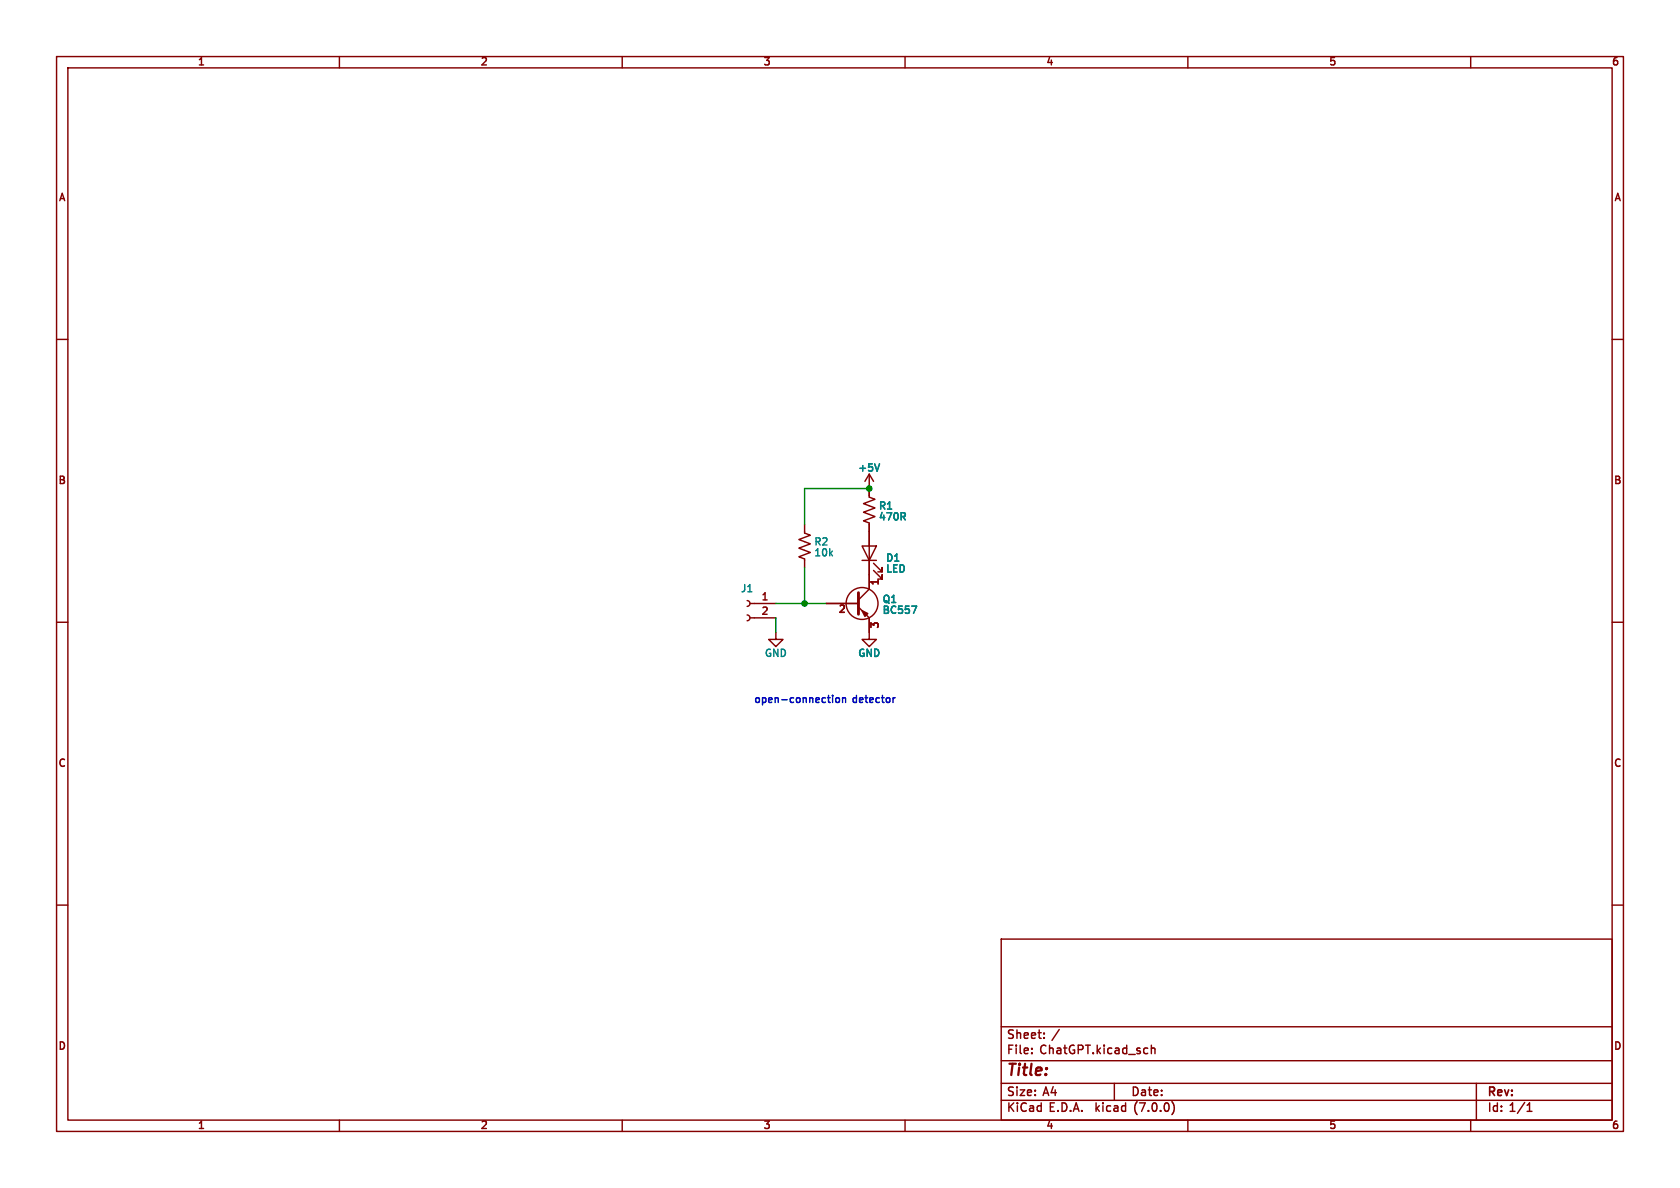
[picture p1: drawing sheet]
<svg xmlns="http://www.w3.org/2000/svg" width="297mm" height="210mm" viewBox="0 0 297 210" stroke-linecap="round" stroke-linejoin="round" font-family="sans-serif">
<g fill="none" stroke="#840000" stroke-width=".25">
<path d="M10 10h277v190h-277zM12 12h273v186h-273zM60 10v2M110 10v2M160 10v2M210 10v2M260 10v2M10 60h2M285 60h2M142.2 92.7v1.5l1.1 .4-2.1 .8 2.1 .7-2.1 .8 2.1 .8-2.1 .7 1 .4v1.5M152.4 96.5h2.5l-1.2 2.6zM152.4 99.1h2.5"/>
<path d="M153.7 83.8v4.1l1 .4-2 .7 2 .8-2 .8 2 .7-2 .8 1 .4v11.6l-1.9 1.9M153.7 83.8l-.8 1.3M153.7 83.8l.7 1.3M154.4 99.6l1.6 1.5v-.8v.8h-.8M10 110h2M132.1 108.7l.3 .2 .2 .3-.2 .4-.3 .1M132.1 106.2l.3 .1 .2 .4-.2 .4-.3 .1M132.6 109.2h4.6M132.6 106.7h4.6M137.2 111.8v1.2h1.2l-1.2 1.3-1.3-1.3h1.3M146 106.7h5.8M148.5 107.1l.2-.1 .5 .1"/>
<path d="M151.8 107.3l1.9 1.9v3.8h1.2l-1.2 1.3-1.3-1.3h1.3M154.4 100.8l1.6 1.6v-.8v.8h-.8M154.4 110.6l-.4-.5v.8M155.2 102.9h-1.2l.1 .1M285 110h2M10 160h2M285 160h2M177 166h108v32h-108zM60 198v2M110 198v2M160 198v2M177 194.5h108"/>
<path d="M177 191.5h108M177 187.5h108M177 181.5h108M182.4 186.1v.2M182.4 185.3v.2M184.6 183.4v.2M184.6 182.6v.2M193.8 195v1.5M194.3 195.5l-.5 .5M197 191.5v3M201 194.8a1.74 1.74 0 0 0 0 2.2M203.5 184.8v1.5"/>
<path d="M203.5 185.4l.3-.1h.3l.1 1M210 198v2M260 198v2M261 191.5v6.5M270 196.5h.8M270.1 195.3l.3-.3v1.5"/>
<circle cx="152.4" cy="106.7" r="2.82"/>
</g>
<path d="M155.5 82l-.4 1.3M159.6 91.3l.4 .6M159.9 90.7l.1 .2-.1 .3M161.2 107.2h.8l-.5 1.2" fill="none" stroke="#008484" stroke-width=".25"/>
<path d="M151.8 104.8v3.8" fill="none" stroke="#840000" stroke-width=".51"/>
<path d="M152.4 108l1 .5-.5 .5z" fill="#840000" stroke="#840000" stroke-width=".25"/>
<path d="M147.2 122.9v.1M147.2 123.3v.9M147.8 123.5l.2-.2 .3 .2 .1 .4-.1 .2-.3 .1-.2-.1zM149 123.5l.1-.2 .3 .1 .1 .8M149 123.3v.9M158.2 123.3l-.3 .2" fill="none" stroke="#0000c2" stroke-width=".25"/>
<path d="M153.7 86.4h-11.5v6.3M137.2 109.2v2.6M137.2 106.7h8.8M142.2 100.3v6.4" fill="none" stroke="#008400" stroke-width=".25"/>
<g fill="#008400" stroke="#008400" stroke-width=".25">
<circle cx="153.7" cy="86.4" r=".46"/>
<circle cx="142.2" cy="106.7" r=".46"/>
</g>
<text font-size="2.8" fill="#840000" x="178" y="190.8">Title:</text>
<g font-size="2.1" fill="#840000">
<text x="178" y="184.1">Sheet:</text>
<text x="186.2" y="184.1">/</text>
<text x="178" y="186.8">File:</text>
<text x="184" y="186.8">ChatGPT.kicad_sch</text>
<text x="178" y="197">KiCad</text>
<text x="178" y="194.2">Size:</text>
<text x="184.6" y="194.2">A4</text>
<text x="185.7" y="197">E.D.A.</text>
<text x="194.4" y="197">kicad</text>
<text x="200" y="194.2">Date:</text>
<text x="201.6" y="197">(7.0.0)</text>
<text x="263" y="194.2">Rev:</text>
<text x="263" y="197">Id:</text>
<text x="267" y="197">1/1</text>
</g>
<g font-size="1.8" fill="#840000">
<text x="35" y="12">1</text>
<text x="85" y="12">2</text>
<text x="135" y="12">3</text>
<text x="185" y="12">4</text>
<text x="235" y="12">5</text>
<text x="285" y="12">6</text>
<text x="10.3" y="36">A</text>
<text x="285.3" y="36">A</text>
<text x="10.2" y="86">B</text>
<text x="285.2" y="86">B</text>
<text x="134.5" y="106.3">1</text>
<text x="155.9" y="103.7" transform="rotate(-90 155.9 103.7)">1</text>
<text x="134.5" y="108.9">2</text>
<text x="148.1" y="108.9">2</text>
<text x="155.9" y="111.3" transform="rotate(-90 155.9 111.3)">3</text>
<text x="10.2" y="136">C</text>
<text x="285.2" y="136">C</text>
<text x="10.2" y="186">D</text>
<text x="285.2" y="186">D</text>
<text x="35" y="200">1</text>
<text x="85" y="200">2</text>
<text x="135" y="200">3</text>
<text x="185" y="200">4</text>
<text x="235" y="200">5</text>
<text x="285" y="200">6</text>
</g>
<g font-size="1.8" fill="#008484">
<text x="151.5" y="83.8">+5V</text>
<text x="155.2" y="90.5">R1</text>
<text x="155.2" y="92.4">470R</text>
<text x="143.8" y="96.8">R2</text>
<text x="143.8" y="98.7">10k</text>
<text x="156.5" y="99.7">D1</text>
<text x="156.5" y="101.6">LED</text>
<text x="130.8" y="105.1">J1</text>
<text x="155.9" y="107">Q1</text>
<text x="155.9" y="108.9">BC557</text>
<text x="135" y="116.5">GND</text>
<text x="151.5" y="116.5">GND</text>
</g>
<g font-size="1.8" fill="#0000c2">
<text x="133.3" y="124.5">open-connection</text>
<text x="150.9" y="124.5">detector</text>
</g>
</svg>
